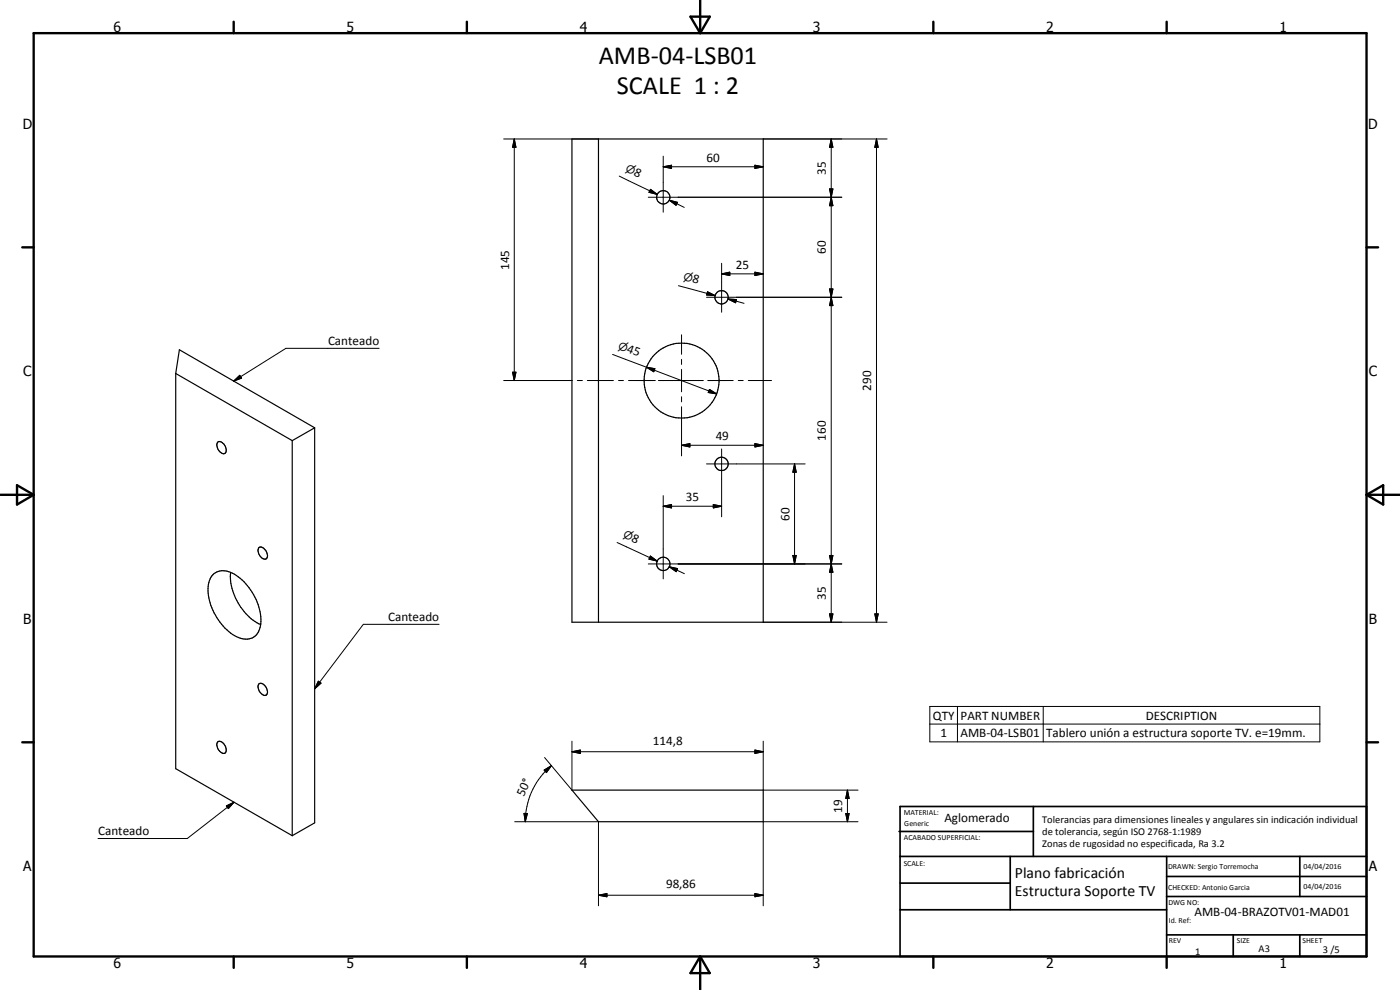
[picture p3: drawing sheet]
<svg xmlns="http://www.w3.org/2000/svg" width="420mm" height="297mm" viewBox="0 0 420 297" stroke-linecap="round" stroke-linejoin="round" font-family="sans-serif">
<g fill="none" stroke="#000" stroke-width=".35">
<path d="M171.7 41.7h57.4v145h-57.4zM179.6 41.7v145M52.7 112.1v118.5l35 20.1M52.7 112.1l1.1-7.2 40.6 23.5M52.7 112.1l35 20.1M65.3 132.8a1.74 1.74 0 0 1 2.4 1.4 1.18 1.18 0 0 1-.7 1.9 2.7 2.7 0 0 1-1.7-3.3zM87.7 132.2v118.5M94.4 128.4v118.5l-6.7 3.8M94.4 128.4l-6.7 3.8M63.9 172.4a5.4 5.4 0 0 1 7 .3 16.4 16.4 0 0 1 7.2 15.6 4.4 4.4 0 0 1-6.6 3 16.9 16.9 0 0 1-8.9-16l.7-2.1zM69.2 171.7a16.6 16.6 0 0 0 9.1 15.7M77.8 164.3a2.03 2.03 0 0 1 2.4 1.9 1.01 1.01 0 0 1-.2 1.4 1.01 1.01 0 0 1-1.4-.2 2.55 2.55 0 0 1-.8-3.1z"/>
<path d="M77.8 205.1a2.21 2.21 0 0 1 2.5 2.5 .93 .93 0 0 1-.6 1 .93 .93 0 0 1-1.1-.3 2.48 2.48 0 0 1-.8-3.2zM65.4 222.5a2.03 2.03 0 0 1 2.4 2l.1 .8a.99 .99 0 0 1-.9 .8 .99 .99 0 0 1-1-.6 2.27 2.27 0 0 1-.6-3zM171.7 237.1h57.4v9.4h-49.5z"/>
<circle cx="199.1" cy="59.2" r="2.01"/>
<circle cx="216.5" cy="89.2" r="2.01"/>
<circle cx="204.6" cy="114.2" r="11.2"/>
<circle cx="216.5" cy="139.2" r="1.99"/>
<circle cx="199.1" cy="169.2" r="2.01"/>
</g>
<g fill="none" stroke="#000" stroke-width=".71">
<path d="M10.1 9.9h400v277.1h-400zM70.1 6.5v3.4M140.1 6.5v3.4M207.2 5h5.8l-2.9 4.9zM210.1 0v9.9M280.1 6.5v3.4M350.1 6.5v3.4M6.7 74.2h3.4M410.1 74.2h3.5M.1 148.5h10M5.1 145.6l5 2.9-5 2.9zM410.1 148.5h10"/>
<path d="M410.1 148.5l5-2.9v5.8zM6.7 222.7h3.4M410.1 222.7h3.5M70.1 287v3.4M140.1 287v3.4M210.1 287v10M210.1 287l2.9 5h-5.8zM280.1 287v3.4M350.1 287v3.4"/>
</g>
<g fill="none" stroke="#000" stroke-width=".51">
<path d="M269.8 249.5h40.3M270.1 242h140v45h-140zM270.1 257h140M303.2 257v16M310.1 242v15M350.1 257v30M390.1 257v12M270.1 265h33.1M270.1 273h80M350.1 269h60M350.1 263h60M350.1 280.5h60"/>
<path d="M370.1 280.5v6.5M390.1 280.5v6.5"/>
</g>
<g fill="none" stroke="#000" stroke-width=".3">
<path d="M151.2 41.7h28.4M154.3 41.7l.5 2.5h-1zM154.3 41.7v72.5M185.8 52.8l11.5 5.5M194.6 59.2h58M195 57.2l2.3 1.1M195.2 56.8l2.1 1.5-2.5-.6zM199 50l2.5-.4v.9zM199 46.9v16.8M199 50h30.1M226.6 49.6l2.5 .4-2.5 .5zM229.1 41.7h37.1"/>
<path d="M249 56.7h1l-.5 2.5zM249 56.7l1 5h-1l1-5zM249.5 59.2l.5 2.5h-1zM249.5 41.7l.5 2.5h-1zM249.5 41.7v145M263 41.7l.6 2.5h-1.1zM263 41.7v145M200.9 60.1l2.4 .6-.4 .9zM200.9 60.1l4.4 2.1M216.6 79v14.7M203.6 85.7l11 3M212 89.2h40.6"/>
<path d="M212.2 88l2.4 .7M212.3 87.5l2.3 1.2-2.5-.2zM216.6 82.2l2.4-.5v1zM216.6 82.2h12.5M218.5 89.7l2.5 .2-.2 .9zM218.5 89.7l4.8 1.3M226.6 81.7l2.5 .5-2.5 .5zM249 86.7h1l-.5 2.5zM249 86.7l1 5h-1l1-5zM249.5 89.2l.5 2.5h-1zM70.1 114.3l1.9-1.7 .5 .9zM113.8 104.5h-28l-15.7 9.8"/>
<path d="M151.2 114.2h20.6M153.8 111.7h1l-.5 2.5zM173.3 114.2h1.5M176.3 114.2h7.8M183.8 106.3l10.2 3.9M185.6 114.2h1.5M188.6 114.2h8.1M194 110.2l2.5 .4-.3 .9zM194 110.2l21.1 8M197.6 114.2h13.5M204.5 100.5v5.8M204.5 107.8v1.5"/>
<path d="M204.5 110.8v6.8M204.5 119v1.6M212.4 114.2h7.6M212.9 116.8l2.2 1.4-2.6-.4zM221.6 114.2h1.4M224.6 114.2h7M204.5 133.6l2.5-.5v1zM204.5 122v14.8M204.5 133.6h24.6M212 139.2h29.6M216.6 134.7v20.4M226.6 133.1l2.5 .5-2.5 .5z"/>
<path d="M238.5 139.2l.5 2.5h-1.1zM238.5 139.2v30M199 151.9l2.5-.5v1zM199 148.7v25M199 151.9h17.6M214.1 151.4l2.5 .5-2.5 .5zM185.2 162.8l12.1 5.6M194.6 169.2h58M195.2 166.8l2.1 1.6-2.5-.6zM200.9 170.1l2.5 .5-.5 .9zM200.9 170.1l4.5 2M237.9 166.7h1.1l-.5 2.5z"/>
<path d="M249 166.7h1l-.5 2.5zM249 166.7h1l-1 5h1zM249.5 169.2l.5 2.5h-1zM131.8 187.3h-22.8l-14.6 19.4M229.1 186.7h37.1M249 184.2h1l-.5 2.5zM262.5 184.2h1.1l-.6 2.5zM95.5 204.4l.8 .6-1.9 1.7zM279 212h117.1v10.6h-117.1zM279 217.3h117.1M287.3 212v10.6M313.1 212v10.6"/>
<path d="M163.3 231.1l2.2-1.4-1.5 2.1zM165.5 229.7a21.8 21.8 0 0 0-7.9 16.8M171.7 225.6l2.4-.6v1.1zM171.7 225.6h57.4M171.7 222.4v14.7l-8.3-9.8M226.6 225l2.5 .6-2.5 .5zM229.1 222.4v14.7h28.4M254.3 237.1l.5 2.5h-1zM254.3 237.1v9.4M67.9 241.8l2.3-1.1-1.7 1.9zM70.2 240.7l-14 10.9h-26.8M154.5 246.5h25.1v25.3"/>
<path d="M157.3 244.1h1l-.7 2.4zM253.8 244.1h1l-.5 2.4zM257.5 246.5h-28.4v25.3M179.6 268.6l2.5-.5v1zM179.6 268.6h49.5M226.6 268.1l2.5 .5-2.5 .5z"/>
</g>
<g fill="#000">
<path d="M154.3 41.7l.5 2.5h-1zM195.2 56.8l2.1 1.5-2.5-.6zM199 50l2.5-.4v.9zM226.6 49.6l2.5 .4-2.5 .5zM249 56.7h1l-.5 2.5zM249.5 41.7l.5 2.5h-1zM263 41.7l.6 2.5h-1.1zM200.9 60.1l2.4 .6-.4 .9zM249.5 59.2l.5 2.5h-1zM212.3 87.5l2.3 1.2-2.5-.2zM216.6 82.2l2.4-.5v1zM218.5 89.7l2.5 .2-.2 .9z"/>
<path d="M226.6 81.7l2.5 .5-2.5 .5zM249 86.7h1l-.5 2.5zM249.5 89.2l.5 2.5h-1zM70.1 114.3l1.9-1.7 .5 .9zM153.8 111.7h1l-.5 2.5zM194 110.2l2.5 .4-.3 .9zM212.9 116.8l2.2 1.4-2.6-.4zM204.5 133.6l2.5-.5v1zM226.6 133.1l2.5 .5-2.5 .5zM199 151.9l2.5-.5v1zM214.1 151.4l2.5 .5-2.5 .5zM238.5 139.2l.5 2.5h-1.1z"/>
<path d="M195.2 166.8l2.1 1.6-2.5-.6zM200.9 170.1l2.5 .5-.5 .9zM237.9 166.7h1.1l-.5 2.5zM249 166.7h1l-.5 2.5zM249.5 169.2l.5 2.5h-1zM249 184.2h1l-.5 2.5zM262.5 184.2h1.1l-.6 2.5zM95.5 204.4l.8 .6-1.9 1.7zM163.3 231.1l2.2-1.4-1.5 2.1zM171.7 225.6l2.4-.6v1.1zM226.6 225l2.5 .6-2.5 .5zM254.3 237.1l.5 2.5h-1z"/>
<path d="M67.9 241.8l2.3-1.1-1.7 1.9zM157.3 244.1h1l-.7 2.4zM253.8 244.1h1l-.5 2.4zM179.6 268.6l2.5-.5v1zM226.6 268.1l2.5 .5-2.5 .5z"/>
</g>
<g font-size="7.9">
<text x="179.7" y="19.3">AMB-04-LSB01</text>
<text x="185.2" y="28.3">SCALE 1 : 2</text>
</g>
<g font-size="4.7">
<text x="304.6" y="263.5">Plano fabricación</text>
<text x="304.6" y="268.9">Estructura Soporte TV</text>
</g>
<g font-size="4.2">
<text x="34" y="9.6">6</text>
<text x="104" y="9.6">5</text>
<text x="174" y="9.6">4</text>
<text x="244" y="9.6">3</text>
<text x="314" y="9.6">2</text>
<text x="384" y="9.6">1</text>
<text x="6.8" y="38.7">D</text>
<text x="410.6" y="38.7">D</text>
<text x="7" y="112.9">C</text>
<text x="410.8" y="112.9">C</text>
<text x="7" y="187.1">B</text>
<text x="410.8" y="187.1">B</text>
<text x="7" y="261.4">A</text>
<text x="410.8" y="261.4">A</text>
<text x="34" y="290.4">6</text>
<text x="104" y="290.4">5</text>
<text x="174" y="290.4">4</text>
<text x="244" y="290.4">3</text>
<text x="314" y="290.4">2</text>
<text x="384" y="290.4">1</text>
</g>
<g font-size="3.9">
<text x="190" y="52.5" transform="rotate(26 190 52.5)">8</text>
<text x="212.1" y="48.5">60</text>
<text x="247.9" y="52.5" transform="rotate(-90 247.9 52.5)">35</text>
<text x="247.9" y="76.2" transform="rotate(-90 247.9 76.2)">60</text>
<text x="152.8" y="81" transform="rotate(-90 152.8 81)">145</text>
<text x="220.8" y="80.6">25</text>
<text x="207.6" y="84.6" transform="rotate(15 207.6 84.6)">8</text>
<text x="98.5" y="103.5">Canteado</text>
<text x="187.9" y="105.6" transform="rotate(21 187.9 105.6)">45</text>
<text x="261.5" y="117.2" transform="rotate(-90 261.5 117.2)">290</text>
<text x="214.8" y="132.1">49</text>
<text x="247.9" y="132.2" transform="rotate(-90 247.9 132.2)">160</text>
<text x="205.8" y="150.4">35</text>
<text x="236.9" y="156.2" transform="rotate(-90 236.9 156.2)">60</text>
<text x="189.3" y="162.3" transform="rotate(25 189.3 162.3)">8</text>
<text x="247.9" y="180" transform="rotate(-90 247.9 180)">35</text>
<text x="116.4" y="186.3">Canteado</text>
<text x="280" y="215.9">QTY</text>
<text x="288.3" y="215.9">PART NUMBER</text>
<text x="343.9" y="215.9">DESCRIPTION</text>
<text x="282.2" y="221.2">1</text>
<text x="288.3" y="221.2">AMB-04-LSB01</text>
<text x="314" y="221.3">Tablero unión a estructura soporte TV. e=19mm.</text>
<text x="195.9" y="223.5">114,8</text>
<text x="157.2" y="239.1" transform="rotate(-65 157.2 239.1)">50°</text>
<text x="252.8" y="243.8" transform="rotate(-90 252.8 243.8)">19</text>
<text x="29.5" y="250.5">Canteado</text>
<text x="283.4" y="246.8">Aglomerado</text>
<text x="199.9" y="266.5">98,86</text>
<text x="358.5" y="275">AMB-04-BRAZOTV01-MAD01</text>
</g>
<g font-size="3.3">
<text x="187.5" y="51.3" transform="rotate(26 187.5 51.3)">n</text>
<text x="204.9" y="83.9" transform="rotate(15 204.9 83.9)">n</text>
<text x="185.3" y="104.6" transform="rotate(21 185.3 104.6)">n</text>
<text x="186.8" y="161.2" transform="rotate(25 186.8 161.2)">n</text>
</g>
<g font-size="3.1">
<text x="312.7" y="246.8">Tolerancias para dimensiones lineales y angulares sin indicación individual</text>
<text x="312.7" y="250.4">de tolerancia, según ISO 2768-1:1989</text>
<text x="312.7" y="254">Zonas de rugosidad no especificada, Ra 3.2</text>
<text x="358.7" y="286.5">1</text>
<text x="377.7" y="285.6">A3</text>
<text x="397" y="285.9">3 /5</text>
</g>
<g font-size="2.4">
<text x="271.2" y="244.4">MATERIAL:</text>
<text x="271.3" y="252">ACABADO SUPERFICIAL:</text>
<text x="271.4" y="247.9">Generic</text>
<text x="271.2" y="259.7">SCALE:</text>
<text x="350.6" y="260.8">DRAWN: Sergio Torremocha</text>
<text x="391.2" y="260.6">04/04/2016</text>
<text x="350.6" y="267">CHECKED: Antonio Garcia</text>
<text x="391.2" y="266.7">04/04/2016</text>
<text x="350.6" y="271.4">DWG NO:</text>
<text x="350.8" y="276.9">Id. Ref:</text>
<text x="350.8" y="282.8">REV</text>
<text x="371.2" y="282.9">SIZE</text>
<text x="390.9" y="282.9">SHEET</text>
</g>
</svg>
